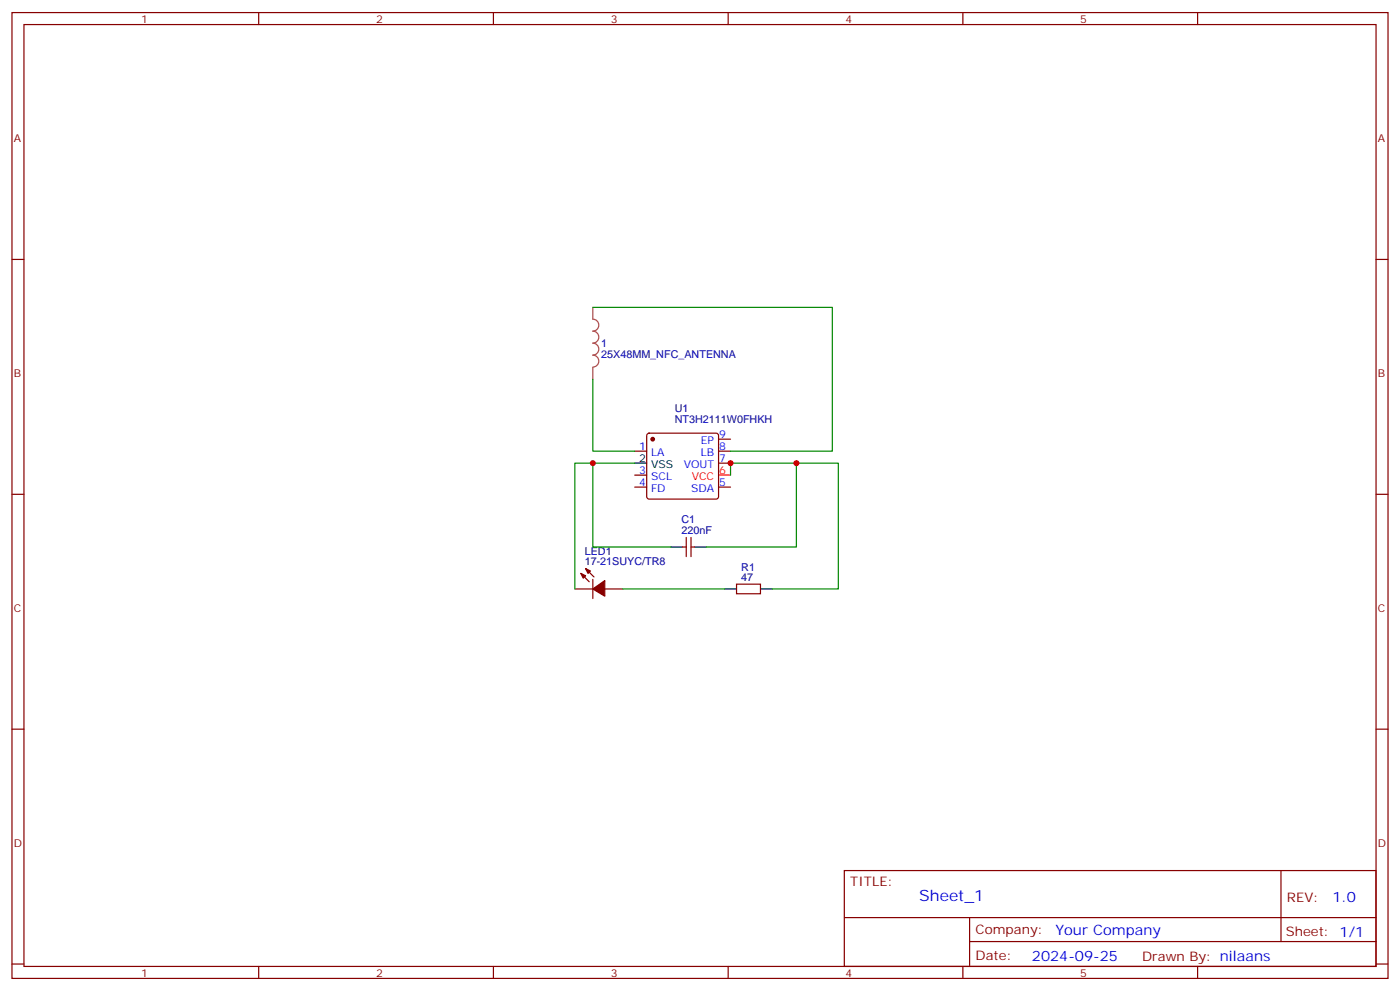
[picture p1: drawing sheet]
<svg xmlns="http://www.w3.org/2000/svg" width="412mm" height="292mm" viewBox="0 0 412 292" stroke-linecap="round" stroke-linejoin="round" font-family="sans-serif">
<g fill="none" stroke="#870000" stroke-width=".35">
<path d="M3.5 3.7h405.4v284.3h-405.4zM7.1 7.2h398.2v277.3h-398.2zM76.2 3.7v3.5M145.3 3.7v3.5M214.5 3.7v3.5M283.6 3.7v3.5M352.8 3.7v3.5M3.5 76.4h3.6M405.3 76.4h3.6M187 132.8h3.5M187 139.9h3.5M190.7 127.7l.5-.2h19.8l.5 .2 .2 .5v18l-.3 .5-.4 .2h-19.8l-.5-.2-.2-.5v-18z"/>
<path d="M211.7 129.3h3.5M211.7 132.8h3.5M211.7 136.3h3.5M3.5 145.5h3.6M187 143.4h3.5M202.1 158.2v5.7M203.6 158.2v5.7M211.7 143.4h3.5M405.3 145.5h3.6M169.3 173.4h5.3M171.1 168.8l2.5 2.5M172.5 167.4l2.5 2.5"/>
<path d="M174.6 170.6v5.6M178.2 173.4h5.2M201.1 161h1M203.6 161h1M217 172h7v2.8h-7zM3.5 214.7h3.6M405.3 214.7h3.6M248.7 256.3h156.6v28.2h-156.6zM377.3 256.3v20.9M248.7 270.1h156.5M285.6 277.2h119.6M285.6 270.1v14.2"/>
<path d="M3.5 283.8h3.6M76.2 284.5v3.5M145.3 284.5v3.5M214.5 284.5v3.5M283.6 284.5v3.5M352.8 284.5v3.5M405.3 283.8h3.6"/>
</g>
<path d="M211.7 139.9h3.5" fill="none" stroke="#f00" stroke-width=".35"/>
<path d="M187 136.3h3.5M197.6 161h3.5M204.6 161h3.5M213.4 173.4h3.6M224 173.4h3.5" fill="none" stroke="#000" stroke-width=".35"/>
<g fill="#870000" stroke="#870000" stroke-width=".35">
<path d="M171.1 168.8l1.4 .7-.7 .7z"/>
<path d="M172.5 167.4l1.4 .7-.7 .7z"/>
<path d="M174.6 173.4l3.6-2.5v4.6z"/>
<circle cx="192.3" cy="129.3" r=".53"/>
</g>
<path d="M174.6 90.5h70.6v42.3h-30M174.6 111.7v21.1h12.4M174.6 136.3h-5.3v37.1M187 136.3h-12.4v24.7h23M215.2 139.9v-3.6h19.4v24.7h-26.5M234.6 136.3h12.3v37.1h-19.4M183.4 173.4h30" fill="none" stroke="#008700" stroke-width=".35"/>
<path d="M174.6 90.5v3.5a1.76 1.76 0 0 1 1.8 1.7 1.76 1.76 0 0 1-1.8 1.8 1.76 1.76 0 0 1 1.8 1.8 1.76 1.76 0 0 1-1.8 1.7 1.76 1.76 0 0 1 1.8 1.8 1.76 1.76 0 0 1-1.8 1.7 1.76 1.76 0 0 1 1.8 1.8 1.76 1.76 0 0 1-1.8 1.8M174.6 108.2v3.5" fill="none" stroke="#a64a4a" stroke-width=".35"/>
<g fill="#c00">
<circle cx="215.2" cy="136.3" r=".88"/>
<circle cx="234.6" cy="136.3" r=".88"/>
<circle cx="174.6" cy="136.3" r=".88"/>
</g>
<text font-size="4.6" fill="#00f" x="270.8" y="265.3">Sheet_1</text>
<g font-size="4.2" fill="#00f">
<text x="392.5" y="265.6">1.0</text>
<text x="310.9" y="275.1">Your Company</text>
<text x="304" y="282.9">2024-09-25</text>
</g>
<g font-size="3.9" fill="#800">
<text x="250.5" y="260.9">TITLE:</text>
<text x="379.1" y="265.6">REV:</text>
<text x="287.4" y="275.1">Company:</text>
<text x="378.7" y="275.7">Sheet: 1/1</text>
<text x="287.4" y="282.8">Date:</text>
<text x="336.4" y="282.8">Drawn By: nilaans</text>
</g>
<g font-size="3.2" fill="#800">
<text x="41.6" y="6.7">1</text>
<text x="110.8" y="6.7">2</text>
<text x="179.9" y="6.7">3</text>
<text x="249.1" y="6.7">4</text>
<text x="318.2" y="6.7">5</text>
<text x="4.1" y="41.8">A</text>
<text x="405.9" y="41.8">A</text>
<text x="4.1" y="110.9">B</text>
<text x="405.9" y="110.9">B</text>
<text x="4.1" y="180.1">C</text>
<text x="405.9" y="180.1">C</text>
<text x="4.1" y="249.2">D</text>
<text x="405.9" y="249.2">D</text>
<text x="41.6" y="287.5">1</text>
<text x="110.8" y="287.5">2</text>
<text x="179.9" y="287.5">3</text>
<text x="249.1" y="287.5">4</text>
<text x="318.2" y="287.5">5</text>
</g>
<g font-size="3.2" fill="#000080">
<text x="177.1" y="105.4">25X48MM_NFC_ANTENNA</text>
<text x="177.1" y="102.2">1</text>
<text x="198.8" y="124.5">NT3H2111W0FHKH</text>
<text x="198.8" y="121.4">U1</text>
<text x="200.7" y="154">C1</text>
<text x="200.7" y="157.2">220nF</text>
<text x="172.2" y="166.3">17-21SUYC/TR8</text>
<text x="172.2" y="163.4">LED1</text>
<text x="218.4" y="168">R1</text>
<text x="218.4" y="170.9">47</text>
</g>
<g font-size="3.2" fill="#00f">
<text x="206.4" y="130.7">EP</text>
<text x="211.8" y="128.9">9</text>
<text x="188.3" y="132.5">1</text>
<text x="191.8" y="134.2">LA</text>
<text x="201.4" y="137.8">VOUT</text>
<text x="206.4" y="134.2">LB</text>
<text x="211.8" y="132.5">8</text>
<text x="211.8" y="136">7</text>
<text x="188.3" y="143.1">4</text>
<text x="188.3" y="139.5">3</text>
<text x="191.8" y="141.3">SCL</text>
<text x="211.8" y="143.1">5</text>
<text x="191.8" y="144.8">FD</text>
<text x="203.6" y="144.8">SDA</text>
</g>
<g font-size="3.2">
<text x="188.3" y="136">2</text>
<text x="191.8" y="137.8">VSS</text>
</g>
<g font-size="3.2" fill="#f00">
<text x="203.8" y="141.3">VCC</text>
<text x="211.8" y="139.5">6</text>
</g>
</svg>
